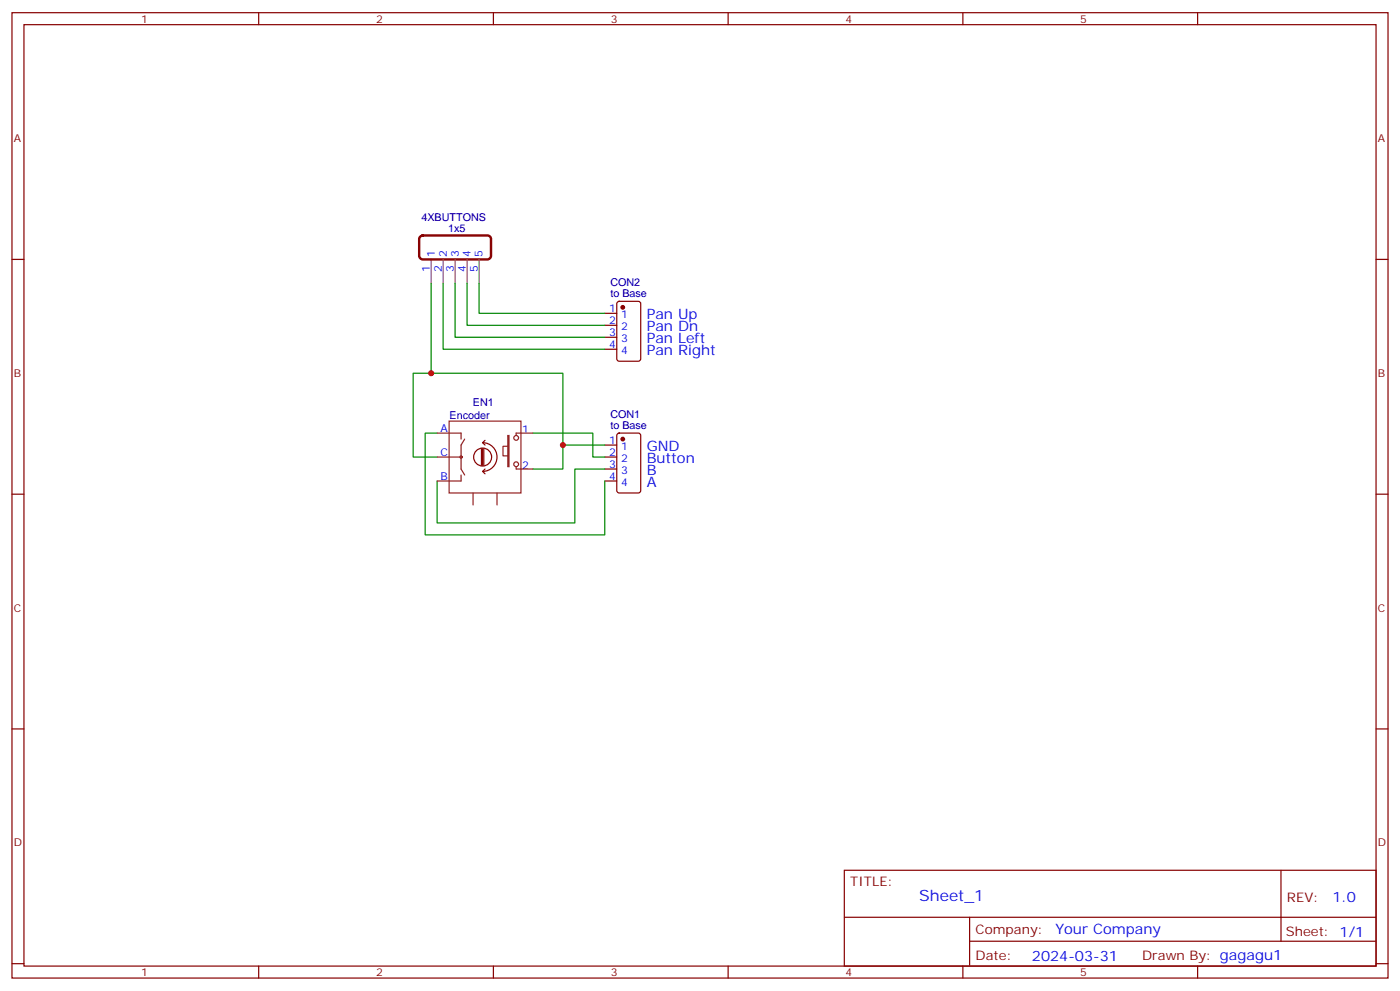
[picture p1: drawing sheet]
<svg xmlns="http://www.w3.org/2000/svg" width="412mm" height="292mm" viewBox="0 0 412 292" stroke-linecap="round" stroke-linejoin="round" font-family="sans-serif">
<g fill="none" stroke="#870000" stroke-width=".35">
<path d="M3.5 3.7h405.4v284.4h-405.4zM7.1 7.3h398.2v277.3h-398.2zM76.2 3.7v3.6M145.3 3.7v3.6M214.5 3.7v3.6M283.6 3.7v3.6M352.8 3.7v3.6M3.5 76.4h3.6M405.3 76.4h3.6M178.2 99.3h3.5M178.2 95.8h3.5M178.2 92.3h3.5"/>
<path d="M181.9 89l.5-.2h5.6l.7 .4v16.5l-.4 .6-5.9 .1-.7-.5v-16.4zM178.2 102.9h3.5M178.2 138.1h3.5M178.2 134.6h3.5M178.2 131.1h3.5M181.9 127.8l.5-.2h5.6l.7 .4v16.5l-.4 .6-5.9 .1-.7-.5v-16.4zM3.5 145.6h3.6M178.2 141.7h3.5M405.3 145.6h3.6M3.5 214.7h3.6M405.3 214.7h3.6M248.7 256.3h156.6v28.3h-156.6z"/>
<path d="M377.3 256.4v20.8M248.7 270.2h156.5M285.6 277.2h119.6M285.6 270.2v14.1M3.5 283.8h3.6M76.2 284.6v3.5M145.3 284.6v3.5M214.5 284.6v3.5M283.6 284.6v3.5M352.8 284.6v3.5M405.3 283.8h3.6"/>
</g>
<g fill="#870000" stroke="#870000" stroke-width=".35">
<circle cx="183.4" cy="129.3" r=".53"/>
<circle cx="183.4" cy="90.5" r=".53"/>
</g>
<path d="M127 83.5v26.4M130.5 83.5v19.4h47.7M134.1 83.5v15.8h44.1M137.6 83.5v12.3h40.6M141.1 83.5v8.8h37.1M128.8 127.6h-3.6v30h53v-15.9M128.8 134.6h-7.1v-24.7h44.1v28.2h-8.8M157 127.6h17.6v7h3.6M165.8 131.1h12.4M178.2 138.1h-8.9v15.9h-40.5v-12.3" fill="none" stroke="#008700" stroke-width=".35"/>
<g fill="none" stroke="#8c2424" stroke-width=".35">
<path d="M128.8 127.6h7v1.7M128.8 134.6h7M132.3 124h21.2v21.2h-21.2zM135.8 139.9v1.8h-7M136.9 129.3l-1.1 1.8v7l1.1 1.8M149.6 128.3h.3v9.1h-.3zM149.6 131.4h-1.4v2.9h1.4M152 137.4v.7h5M157 127.6h-5v.7M139.3 145.2v3.5M146.4 145.2v3.5"/>
<circle cx="135.8" cy="134.6" r=".35"/>
<circle cx="152" cy="136.7" r=".71"/>
<circle cx="152" cy="129" r=".71"/>
</g>
<path d="M141.8 132.2v4.9M142.2 130.4a4.2 4.2 0 0 1 4.2 4.2 4.2 4.2 0 0 1-4.2 4.3M142.2 138.9l.7 .7M142.2 132.2v4.9M142.2 130.4l.7 .7M142.5 132.2v4.9M142.9 138.1l-.7 .8M142.9 129.7l-.7 .7M144.8 134.6a2.65 2.65 0 0 0-3.7-2.4 2.65 2.65 0 0 0-.6 4.4 2.65 2.65 0 0 0 4.2-1.3l.1-.6" fill="none" stroke="#850000" stroke-width=".35"/>
<path d="M127 76.4v7.1M130.5 76.4v7.1M134.1 76.4v7.1M137.6 76.4v7.1M141.1 76.4v7.1" fill="none" stroke="#666" stroke-width=".35"/>
<path d="M123.7 69.8l.8-.4h19.4l.5 .4 .2 .6v5.3l-.4 .5-.6 .2-19.4-.1-.5-.4-.2-.5v-5z" fill="none" stroke="#870000" stroke-width=".71"/>
<g fill="#c00">
<circle cx="165.8" cy="131.1" r=".88"/>
<circle cx="127" cy="109.9" r=".88"/>
</g>
<text font-size="4.6" fill="#00f" x="270.8" y="265.4">Sheet_1</text>
<g font-size="4.2" fill="#00f">
<text x="190.5" y="94.1">Pan Up</text>
<text x="190.5" y="97.6">Pan Dn</text>
<text x="190.5" y="101.1">Pan Left</text>
<text x="190.5" y="104.6">Pan Right</text>
<text x="190.5" y="132.9">GND</text>
<text x="190.5" y="136.4">Button</text>
<text x="190.5" y="139.9">B</text>
<text x="190.5" y="143.4">A</text>
<text x="392.5" y="265.6">1.0</text>
<text x="310.9" y="275.2">Your Company</text>
<text x="304" y="283">2024-03-31</text>
</g>
<g font-size="3.9" fill="#800">
<text x="250.5" y="260.9">TITLE:</text>
<text x="379.1" y="265.6">REV:</text>
<text x="287.4" y="275.1">Company:</text>
<text x="378.7" y="275.7">Sheet: 1/1</text>
<text x="287.4" y="282.8">Date:</text>
<text x="336.4" y="282.9">Drawn By: gagagu1</text>
</g>
<g font-size="3.2" fill="#800">
<text x="41.6" y="6.7">1</text>
<text x="110.8" y="6.7">2</text>
<text x="179.9" y="6.7">3</text>
<text x="249.1" y="6.7">4</text>
<text x="318.2" y="6.7">5</text>
<text x="4.1" y="41.8">A</text>
<text x="405.9" y="41.8">A</text>
<text x="4.1" y="111">B</text>
<text x="405.9" y="111">B</text>
<text x="4.1" y="180.1">C</text>
<text x="405.9" y="180.1">C</text>
<text x="4.1" y="249.3">D</text>
<text x="405.9" y="249.3">D</text>
<text x="41.6" y="287.5">1</text>
<text x="110.8" y="287.5">2</text>
<text x="179.9" y="287.5">3</text>
<text x="249.1" y="287.5">4</text>
<text x="318.2" y="287.5">5</text>
</g>
<g font-size="3.2" fill="#000080">
<text x="124.2" y="65.2">4XBUTTONS</text>
<text x="132" y="68.3">1x5</text>
<text x="179.8" y="87.5">to Base</text>
<text x="179.8" y="84.3">CON2</text>
<text x="139.3" y="119.6">EN1</text>
<text x="132.4" y="123.4">Encoder</text>
<text x="179.8" y="123.1">CON1</text>
<text x="179.8" y="126.3">to Base</text>
</g>
<g font-size="3.2" fill="#00f">
<text x="128.1" y="75.7" transform="rotate(-90 128.1 75.7)">1</text>
<text x="131.6" y="75.7" transform="rotate(-90 131.6 75.7)">2</text>
<text x="135.1" y="75.7" transform="rotate(-90 135.1 75.7)">3</text>
<text x="138.6" y="75.7" transform="rotate(-90 138.6 75.7)">4</text>
<text x="142.2" y="75.7" transform="rotate(-90 142.2 75.7)">5</text>
<text x="126.6" y="80.2" transform="rotate(-90 126.6 80.2)">1</text>
<text x="130.2" y="80.2" transform="rotate(-90 130.2 80.2)">2</text>
<text x="133.7" y="80.2" transform="rotate(-90 133.7 80.2)">3</text>
<text x="137.2" y="80.2" transform="rotate(-90 137.2 80.2)">4</text>
<text x="140.8" y="80.2" transform="rotate(-90 140.8 80.2)">5</text>
<text x="179.5" y="95.5">2</text>
<text x="179.5" y="91.9">1</text>
<text x="183" y="93.7">1</text>
<text x="179.5" y="99">3</text>
<text x="183" y="100.8">3</text>
<text x="183" y="97.2">2</text>
<text x="179.5" y="102.5">4</text>
<text x="183" y="104.3">4</text>
<text x="129.8" y="127.2">A</text>
<text x="153.8" y="127.6">1</text>
<text x="179.5" y="130.7">1</text>
<text x="129.7" y="134.3">C</text>
<text x="179.5" y="137.8">3</text>
<text x="179.5" y="134.3">2</text>
<text x="183" y="136">2</text>
<text x="183" y="132.5">1</text>
<text x="129.8" y="141.3">B</text>
<text x="153.8" y="138.1">2</text>
<text x="179.5" y="141.3">4</text>
<text x="183" y="143.1">4</text>
<text x="183" y="139.6">3</text>
</g>
</svg>
